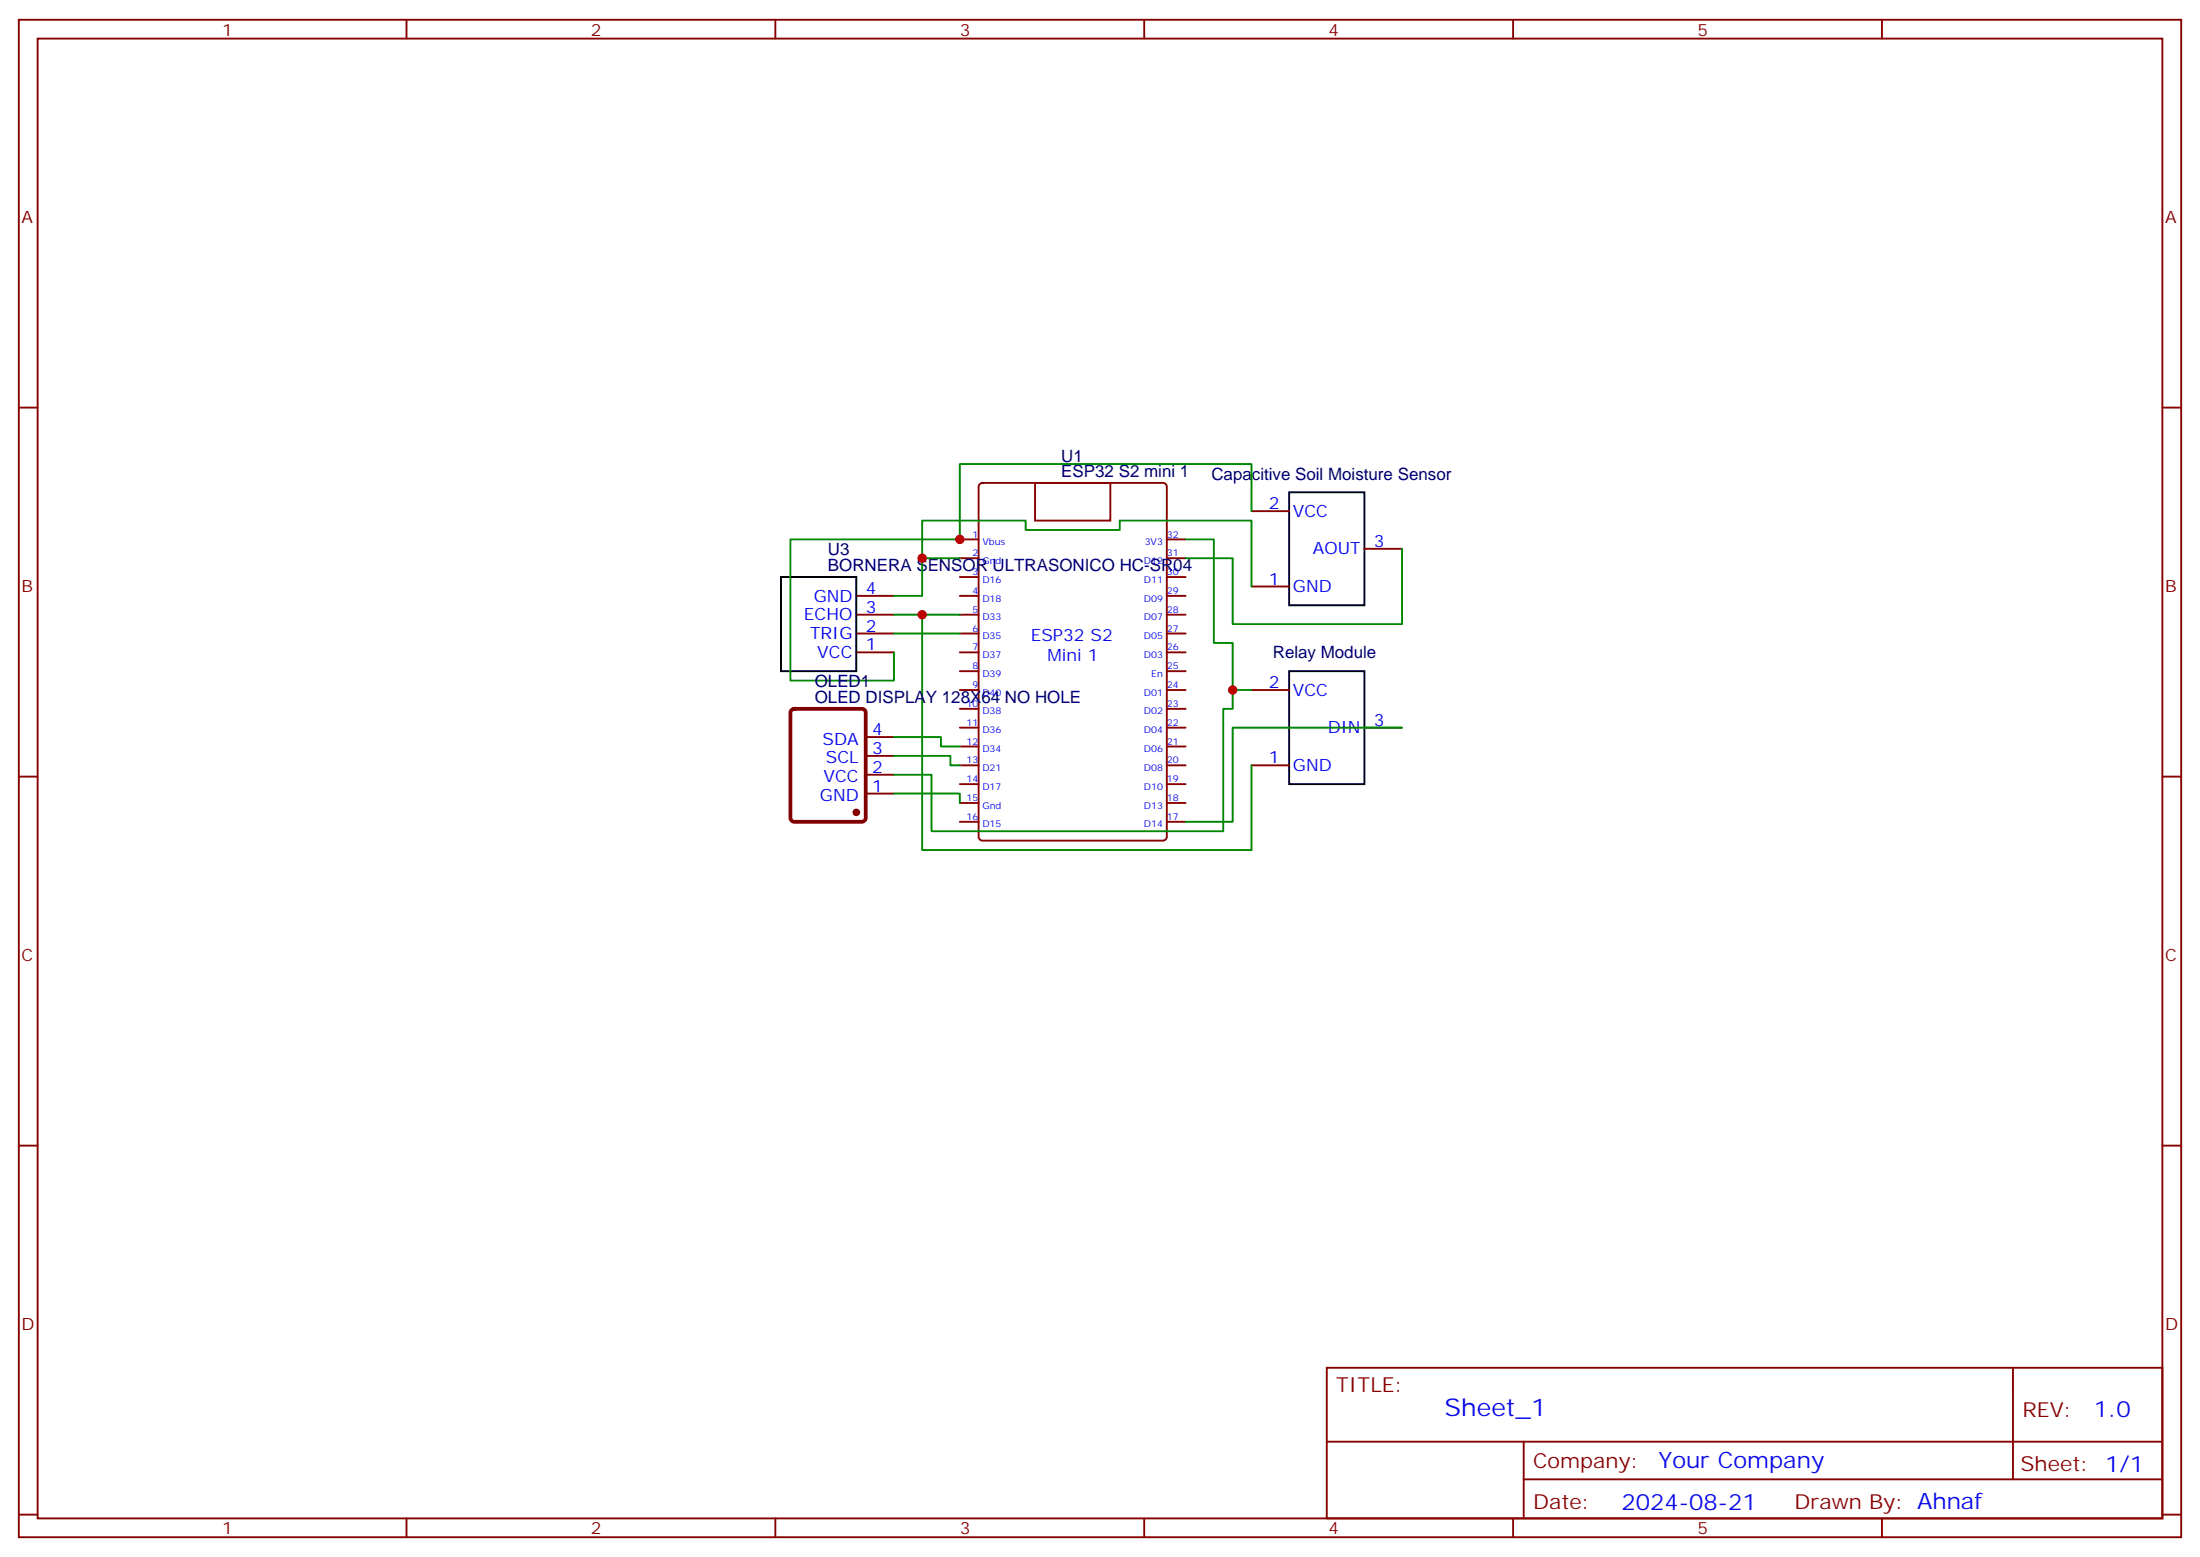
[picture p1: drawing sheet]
<svg xmlns="http://www.w3.org/2000/svg" width="412mm" height="292mm" viewBox="0 0 412 292" stroke-linecap="round" stroke-linejoin="round" font-family="sans-serif">
<g fill="none" stroke="#870000" stroke-width=".35">
<path d="M3.5 3.7h405.4v284.3h-405.4zM7.1 7.2h398.2v277.3h-398.2zM76.2 3.7v3.5M145.3 3.7v3.5M214.5 3.7v3.5M283.6 3.7v3.5M352.8 3.7v3.5M3.5 76.4h3.6M405.3 76.4h3.6M183.7 90.7l.4-.2h33.9a.71 .71 0 0 1 .7 .7v65.6a.76 .76 0 0 1-.7 .7h-33.9a.76 .76 0 0 1-.7-.7v-65.6zM194 90.5h14.1v7h-14.1zM234.6 95.8h7.1"/>
<path d="M160.5 118.7h7.1M160.5 115.2h7.1M160.5 111.7h7.1M179.9 118.7h3.5M179.9 115.2h3.5M179.9 111.7h3.5M179.9 108.1h3.5M179.9 104.6h3.5M179.9 101.1h3.5M218.7 118.7h3.5M218.7 115.2h3.5M218.7 111.7h3.5"/>
<path d="M218.7 108.1h3.5M218.7 104.6h3.5M218.7 101.1h3.5M234.6 109.9h7.1M255.8 102.8h7M160.5 122.2h7.1M179.9 129.3h3.5M179.9 132.8h3.5M179.9 136.3h3.5M179.9 139.9h3.5M179.9 125.8h3.5M179.9 122.2h3.5"/>
<path d="M218.7 129.3h3.5M218.7 132.8h3.5M218.7 136.3h3.5M218.7 139.9h3.5M218.7 125.8h3.5M218.7 122.2h3.5M234.6 129.3h7.1M255.8 136.3h7M3.5 145.5h3.6M179.9 143.4h3.5M179.9 146.9h3.5M179.9 150.5h3.5"/>
<path d="M179.9 154h3.5M218.7 143.4h3.5M218.7 146.9h3.5M218.7 150.5h3.5M218.7 154h3.5M234.6 143.4h7.1M405.3 145.5h3.6M3.5 214.7h3.6M405.3 214.7h3.6M248.7 256.3h156.6v28.2h-156.6zM377.3 256.3v20.9M248.7 270.1h156.5"/>
<path d="M285.6 277.2h119.6M285.6 270.1v14.2M3.5 283.8h3.6M76.2 284.5v3.5M145.3 284.5v3.5M214.5 284.5v3.5M283.6 284.5v3.5M352.8 284.5v3.5M405.3 283.8h3.6"/>
</g>
<path d="M241.7 92.3h14.1v21.1h-14.1zM146.4 108.1h14.1v17.7h-14.1zM241.7 125.8h14.1v21.1h-14.1z" fill="none" stroke="#000" stroke-width=".35"/>
<g fill="none" stroke="#008700" stroke-width=".35">
<path d="M234.6 95.8v-8.8h-54.7v14.1h-31.7v26.4h19.4v-5.3M167.6 118.7h12.3M167.6 115.2h12.3M172.9 104.6v-7.1h19.4v1.8h17.6v-1.8h24.7v12.4M172.9 115.2v44.1h61.7v-15.9M179.9 104.6h-7v7.1h-5.3M222.2 101.1h5.3v19.4h3.6v8.8h3.5M262.8 102.8v14.1h-31.7v-12.3h-8.9M167.6 138.1h8.8v1.8h3.5M231.1 129.3v3.5h-1.8v23h-54.7v-10.6h-7M262.8 136.3h-31.7v17.7h-8.9M167.6 148.7h12.3v1.8"/>
<path d="M167.6 141.6h10.6v1.8h1.7"/>
</g>
<path d="M148.4 133l.5-.2h12.7a.71 .71 0 0 1 .7 .7v19.8a.76 .76 0 0 1-.7 .7h-12.7a.76 .76 0 0 1-.7-.7v-19.8z" fill="none" stroke="#800000" stroke-width=".71"/>
<circle cx="160.5" cy="152.2" r=".53" fill="#870000" stroke="#870000" stroke-width=".35"/>
<path d="M162.3 138.1h5.3M162.3 148.7h5.3M162.3 145.2h5.3M162.3 141.6h5.3" fill="none" stroke="#800000" stroke-width=".35"/>
<g fill="#c00">
<circle cx="172.9" cy="104.6" r=".88"/>
<circle cx="172.9" cy="115.2" r=".88"/>
<circle cx="179.9" cy="101.1" r=".88"/>
<circle cx="231.1" cy="129.3" r=".88"/>
</g>
<text font-size="4.6" fill="#00f" x="270.8" y="265.3">Sheet_1</text>
<g font-size="4.2" fill="#00f">
<text x="392.5" y="265.6">1.0</text>
<text x="310.9" y="275.1">Your Company</text>
<text x="304" y="282.9">2024-08-21</text>
</g>
<g font-size="3.9" fill="#800">
<text x="250.5" y="260.9">TITLE:</text>
<text x="379.1" y="265.6">REV:</text>
<text x="287.4" y="275.1">Company:</text>
<text x="378.7" y="275.7">Sheet: 1/1</text>
<text x="287.4" y="282.8">Date:</text>
<text x="336.4" y="282.8">Drawn By: Ahnaf</text>
</g>
<g font-size="3.2" fill="#800">
<text x="41.6" y="6.7">1</text>
<text x="110.8" y="6.7">2</text>
<text x="179.9" y="6.7">3</text>
<text x="249.1" y="6.7">4</text>
<text x="318.2" y="6.7">5</text>
<text x="4.1" y="41.8">A</text>
<text x="405.9" y="41.8">A</text>
<text x="4.1" y="110.9">B</text>
<text x="405.9" y="110.9">B</text>
<text x="4.1" y="180.1">C</text>
<text x="405.9" y="180.1">C</text>
<text x="4.1" y="249.2">D</text>
<text x="405.9" y="249.2">D</text>
<text x="41.6" y="287.5">1</text>
<text x="110.8" y="287.5">2</text>
<text x="179.9" y="287.5">3</text>
<text x="249.1" y="287.5">4</text>
<text x="318.2" y="287.5">5</text>
</g>
<g font-size="3.2" fill="#000080">
<text x="198.9" y="89.4">ESP32 S2 mini 1</text>
<text x="198.9" y="86.5">U1</text>
<text x="227.1" y="89.9">Capacitive Soil Moisture Sensor</text>
<text x="155.2" y="106.9">BORNERA SENSOR ULTRASONICO HC-SR04</text>
<text x="155.2" y="104">U3</text>
<text x="238.6" y="123.4">Relay Module</text>
<text x="152.7" y="131.8">OLED DISPLAY 128X64 NO HOLE</text>
<text x="152.7" y="128.6">OLED1</text>
</g>
<g font-size="3.2" fill="#00f">
<text x="237.9" y="95.4">2</text>
<text x="242.4" y="96.8">VCC</text>
<text x="246.1" y="103.9">AOUT</text>
<text x="257.5" y="102.5">3</text>
<text x="152.5" y="112.7">GND</text>
<text x="162.3" y="111.3">4</text>
<text x="237.9" y="109.5">1</text>
<text x="242.4" y="110.9">GND</text>
<text x="150.7" y="116.2">ECHO</text>
<text x="151.9" y="119.8">TRIG</text>
<text x="162.3" y="118.4">2</text>
<text x="162.3" y="114.8">3</text>
<text x="153.2" y="123.3">VCC</text>
<text x="162.3" y="121.9">1</text>
<text x="193.2" y="120">ESP32 S2</text>
<text x="196.4" y="123.9">Mini 1</text>
<text x="237.9" y="128.9">2</text>
<text x="242.4" y="130.4">VCC</text>
<text x="163.5" y="137.8">4</text>
<text x="248.9" y="137.4">DIN</text>
<text x="257.5" y="136">3</text>
<text x="154.2" y="139.5">SDA</text>
<text x="154.8" y="143.1">SCL</text>
<text x="163.5" y="141.3">3</text>
<text x="237.9" y="143.1">1</text>
<text x="154.4" y="146.6">VCC</text>
<text x="163.5" y="148.3">1</text>
<text x="163.5" y="144.8">2</text>
<text x="242.4" y="144.5">GND</text>
<text x="153.7" y="150.1">GND</text>
</g>
<g font-size="1.8" fill="#00f">
<text x="182.3" y="100.7">1</text>
<text x="218.7" y="100.7">32</text>
<text x="182.3" y="107.8">3</text>
<text x="182.3" y="104.2">2</text>
<text x="184.1" y="105.7">Gnd</text>
<text x="184.1" y="102.1">Vbus</text>
<text x="214.4" y="105.7">D12</text>
<text x="214.6" y="102.1">3V3</text>
<text x="218.7" y="107.8">30</text>
<text x="218.7" y="104.2">31</text>
<text x="182.3" y="111.3">4</text>
<text x="184.1" y="112.7">D18</text>
<text x="184.1" y="109.2">D16</text>
<text x="214.4" y="112.7">D09</text>
<text x="214.4" y="109.2">D11</text>
<text x="218.7" y="111.3">29</text>
<text x="182.3" y="118.4">6</text>
<text x="182.3" y="114.8">5</text>
<text x="184.1" y="119.8">D35</text>
<text x="184.1" y="116.2">D33</text>
<text x="214.4" y="119.8">D05</text>
<text x="214.4" y="116.2">D07</text>
<text x="218.7" y="118.4">27</text>
<text x="218.7" y="114.8">28</text>
<text x="182.3" y="125.4">8</text>
<text x="182.3" y="121.9">7</text>
<text x="184.1" y="123.3">D37</text>
<text x="214.4" y="123.3">D03</text>
<text x="218.7" y="125.4">25</text>
<text x="218.7" y="121.9">26</text>
<text x="182.3" y="128.9">9</text>
<text x="184.1" y="130.4">D40</text>
<text x="184.1" y="126.8">D39</text>
<text x="214.4" y="130.4">D01</text>
<text x="215.8" y="126.8">En</text>
<text x="218.7" y="128.9">24</text>
<text x="181.2" y="132.5">10</text>
<text x="181.2" y="136">11</text>
<text x="184.1" y="133.9">D38</text>
<text x="184.1" y="137.4">D36</text>
<text x="214.4" y="137.4">D04</text>
<text x="214.4" y="133.9">D02</text>
<text x="218.7" y="136">22</text>
<text x="218.7" y="132.5">23</text>
<text x="181.2" y="139.5">12</text>
<text x="181.2" y="143.1">13</text>
<text x="184.1" y="140.9">D34</text>
<text x="214.4" y="140.9">D06</text>
<text x="218.7" y="143.1">20</text>
<text x="218.7" y="139.5">21</text>
<text x="181.2" y="146.6">14</text>
<text x="184.1" y="144.5">D21</text>
<text x="184.1" y="148">D17</text>
<text x="214.4" y="148">D10</text>
<text x="214.4" y="144.5">D08</text>
<text x="218.7" y="146.6">19</text>
<text x="181.2" y="150.1">15</text>
<text x="181.2" y="153.6">16</text>
<text x="184.1" y="151.5">Gnd</text>
<text x="184.1" y="155">D15</text>
<text x="214.4" y="155">D14</text>
<text x="214.4" y="151.5">D13</text>
<text x="218.7" y="153.6">17</text>
<text x="218.7" y="150.1">18</text>
</g>
</svg>
